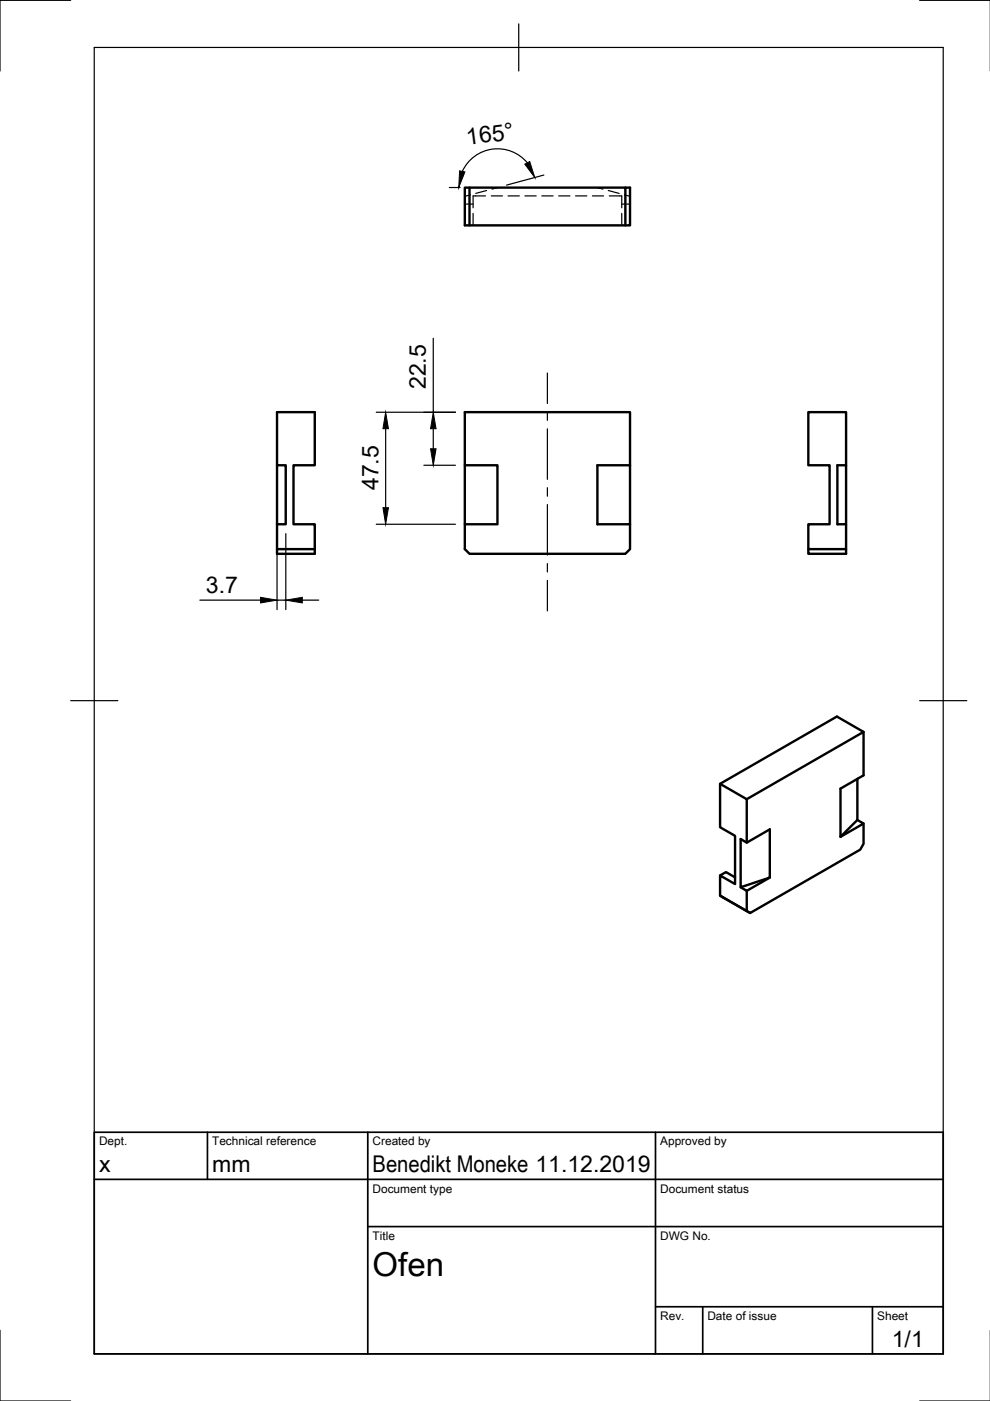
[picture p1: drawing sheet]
<svg xmlns="http://www.w3.org/2000/svg" width="210mm" height="297mm" viewBox="0 0 210 297" stroke-linecap="round" stroke-linejoin="round" font-family="sans-serif">
<!-- layer: Sichtbar -->
<g fill="none" stroke="#000" stroke-width=".51">
<path d="M98.6 39.8h35v8h-35zM99.5 39.8v8M132.6 39.8v8M58.7 87.4h8v11.2h-4.5v12.6h4.5v6.2h-8v-6.2h1.9v-12.6h-1.9zM58.7 98.6v12.6M98.6 98.6v12.6M126.7 98.6h6.9v12.6h-6.9zM133.6 98.6v-11.2h-35v11.2h6.9v12.6h-6.9v5.2l.9 1h33.1l1-1v-5.2M177.5 98.6h1.9v12.6h-1.9zM179.4 98.6v-11.2h-8v11.2h4.5v12.6h-4.5v5.2h8v-5.2M58.7 116.4h8M171.4 116.4v1h8v-1"/>
<path d="M183.1 155.2l-5.7-3.3-24.7 14.3M157 177.9l1.3 .8 4.9-2.9v10.3l-6.2 2zM158.3 178.7v-9.3l-5.6-3.2v9.2l3.2 1.8v10.2l-3.2-1.8v4.3l5.6 3.3v-4.3M181.8 165.1v8.7l-3.6 3.6v-10.2l4.9-2.8v-9.2l-24.8 14.2M181.8 173.8l1.3 .8-4.9 2.8M183.1 174.6v4.3l-.7 1.2-23.4 13.5-.7-.4M152.7 185.6l1.2-.7 2 1.1M152.7 189.9l6.3 3.7M163.2 186.1l-4.9 2.8-1.3-.8"/>
</g>
<!-- layer: Verdeckt -->
<g fill="none" stroke="#000" stroke-width=".25">
<path d="M105.5 39.8l-1.2 .3M126.7 39.8l1.1 .3M98.6 43.3h1.7M99.7 41.3l-1.1 .3M100.3 45.2v2.6M103 41.5h-2.7v2.6M103.2 40.4l-2.3 .6M104.2 41.5h2.3M107.7 41.5h2.4M111.3 41.5h2.4M114.9 41.5h2.4M118.4 41.5h2.4"/>
<path d="M122 41.5h2.4M125.6 41.5h2.4M129 40.4l2.3 .6M129.2 41.5h2.6v2.6M131.8 43.3h1.8M131.8 45.2v2.6M132.4 41.3l1.2 .3"/>
</g>
<!-- layer: Border -->
<path d="M15 .1h-15v15M20 10.1h180v276.9h-180zM110 5.1v10M195 .1h15M15 148.6h10M195 148.6h10M0 282.1v14.9h15M195 297h15" fill="none" stroke="#000" stroke-width=".25"/>
<!-- layer: TitleBlock -->
<path d="M20 240.1h180v46.9h-180zM20 250h180M44 240.1v9.9M78 240.1v46.9M139 240.1v46.9M78 260.1h122M139 277.1h61M149 277.1v9.9M185 277.1v9.9" fill="none" stroke="#000" stroke-width=".36"/>
<!-- layer: Dimensions -->
<g fill="none" stroke="#000" stroke-width=".25">
<path d="M95.3 39.8h2.3M111.8 34.5a8.2 8.2 0 0 0-13.8 1.8M115.3 37.1l-7.9 2.2M91.9 71.7v15.7M79.8 87.4h16.8M81.8 90.9v16.7M89.9 98.6h6.7M91.9 90.9v4.3M58.7 113.1v16.2M60.6 113.1v16.2M79.8 111.2h16.8M42.4 127.2h12.8"/>
<path d="M58.7 127.2h1.9M64.1 127.2h3.5"/>
</g>
<path d="M97.5 36.2l1.1 .3-1.3 3.3zM111.3 34.8l1-.5 1.1 3.3zM81.8 87.4l.6 3.5h-1.2zM91.3 95.2h1.2l-.6 3.4zM91.9 87.4l.6 3.5h-1.2zM81.2 107.6h1.2l-.6 3.6zM55.2 126.6l3.5 .6-3.5 .6zM60.6 127.2l3.5-.6v1.2z" fill="#000" stroke="#000" stroke-width=".21"/>
<!-- layer: Center Lines -->
<path d="M116.1 79.1v6.4M116.1 87.3v1.8M116.1 90.9v10.7M116.1 103.4v1.8M116.1 107v10.7M116.1 119.5v1.8M116.1 123v6.5" fill="none" stroke="#000" stroke-width=".25"/>
<text font-size="7" x="79" y="270.6">Ofen</text>
<g font-size="4.9">
<text x="99.1" y="30.8" transform="rotate(-7 99.1 30.8)">165°</text>
<text x="90.3" y="82.5" transform="rotate(-90 90.3 82.5)">22.5</text>
<text x="80.2" y="104" transform="rotate(-90 80.2 104)">47.5</text>
<text x="43.7" y="125.7">3.7</text>
<text x="21" y="248.5">x</text>
<text x="45" y="248.5">mm</text>
<text x="79" y="248.5">Benedikt Moneke 11.12.2019</text>
<text x="189.1" y="285.7">1/1</text>
</g>
<g font-size="2.5">
<text x="21" y="242.9">Dept.</text>
<text x="45" y="242.9">Technical reference</text>
<text x="79" y="242.9">Created by</text>
<text x="140" y="242.9">Approved by</text>
<text x="79" y="252.8">Document type</text>
<text x="140" y="252.8">Document status</text>
<text x="79" y="262.9">Title</text>
<text x="140" y="262.9">DWG No.</text>
<text x="140" y="279.9">Rev.</text>
<text x="150" y="279.9">Date of issue</text>
<text x="186" y="279.9">Sheet</text>
</g>
</svg>
